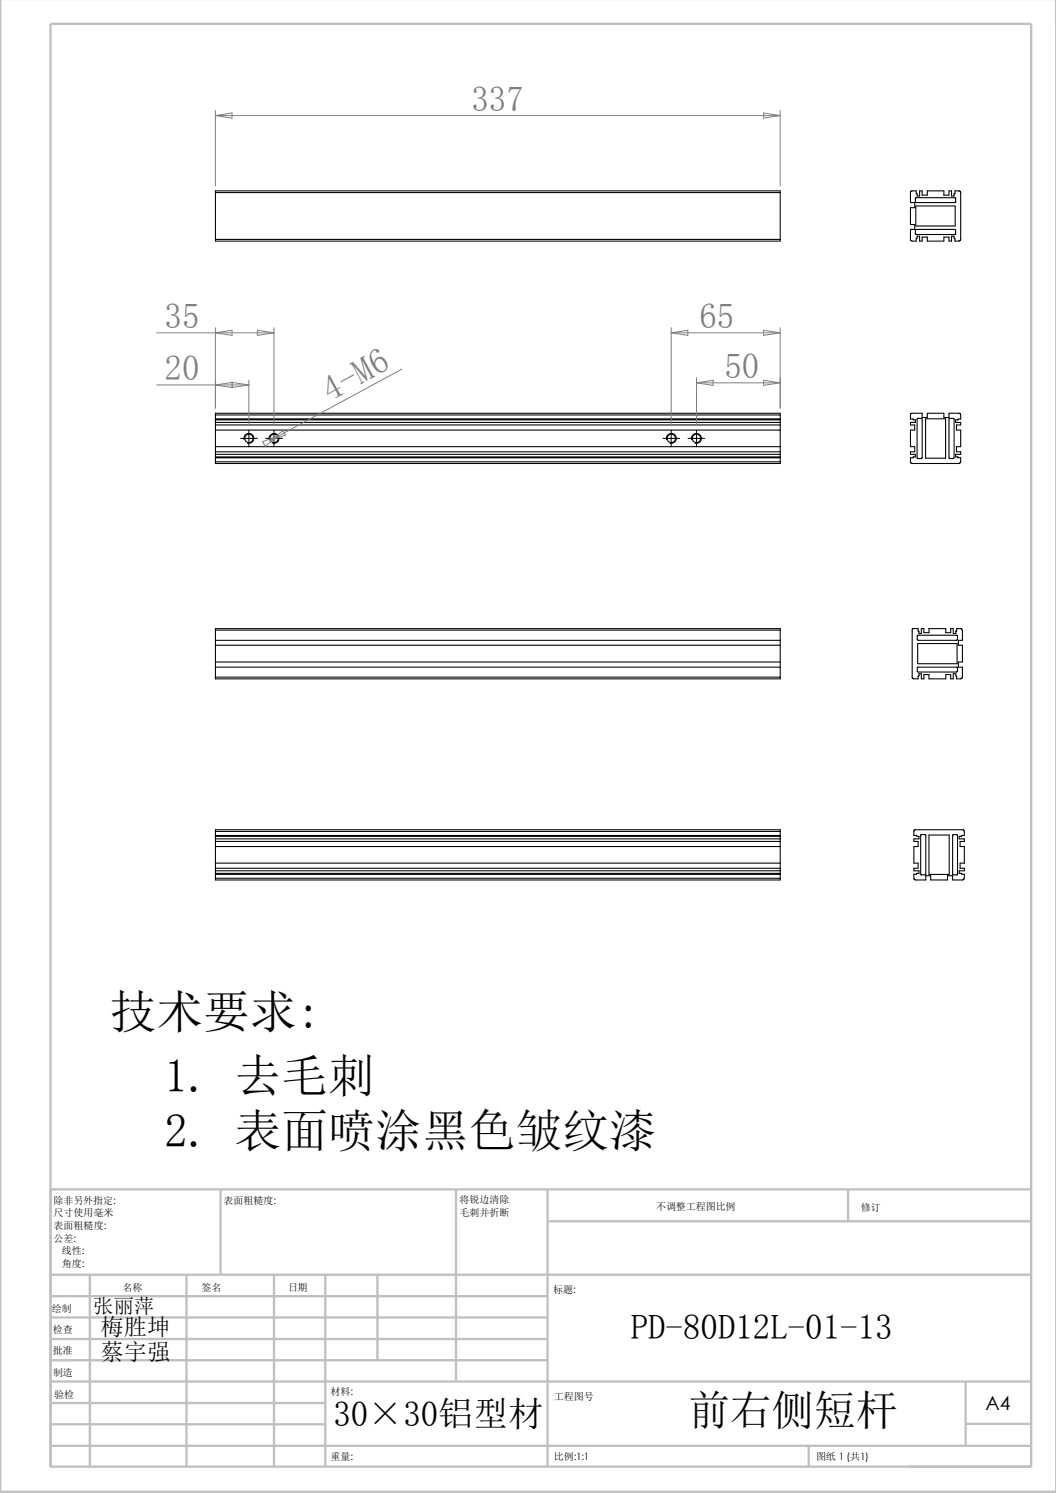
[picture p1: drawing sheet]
<svg xmlns="http://www.w3.org/2000/svg" width="210mm" height="297mm" viewBox="0 0 210 297" stroke-linecap="round" stroke-linejoin="round" font-family="sans-serif">
<g fill="none" stroke="#c0c0c0" stroke-width=".47">
<path d="M0 -.1v296.9h210M10 4.7h195.1v287.1h-195.1zM43.9 236.6v17M90.7 236.6v38.2M108.9 236.6v55.2M168.7 236.5v6.4M205.1 236.6h-195v55.2M10.1 253.6h195M10.1 257.9h98.8M17.9 253.6v38.2M37.1 253.6v38.2M54.5 253.6v38.2"/>
<path d="M64.7 253.6v38.2M75.1 253.6v17M108.9 243h96.2M10.1 270.6h98.8M10.1 266.4h98.8M10.1 262.1h98.8M10.1 279.1h54.6M10.1 274.8h195M192 274.7v12.8M10.1 287.6h195M10.1 283.3h54.6M160.8 287.5v4.3"/>
<path d="M192 283.3h13.1"/>
</g>
<g fill="none" stroke="#000" stroke-width=".21">
<path d="M42.8 38.3v-.3h112.4v.3M42.8 38.3v9.3M42.8 38.3h112.4M155.2 38.3v9.3M181.1 38h1.1l.2 1h.5v-1h.5v.8h1v-.8h3.3v.8h1v-.8h.5v1h.5l.2-1 1.1 .1 .1 9.5-.2 .3-1 .1-.2-1h-.5v1h-.5v-.8h-1v.8h-3.3v-.8h-1v.8h-.5v-1h-.5l-.2 1-1.1-.2v-2.2h.8v-.9h-.8v-3.4h.8v-1h-.8zM190 39.5v.6M190.1 39.5l-.1-.2-8 .1 .1 .9h7.8l.2-.2M42.8 47.6v.4h112.4v-.4M42.8 47.6h112.4M182.1 41h7.8v4h-7.8zM190 46.5v-.8l-.1-.1h-7.7l-.2 .2v.8l.2 .1h7.7l.2-.2M42.8 82.5v-.3h112.4v.3"/>
<path d="M42.8 91.9v.3h112.4v-.3M42.8 83.4v.1M42.8 90.9v.1M42.8 82.5h112.4M42.8 83.4h112.4M42.8 82.5v.9M42.8 83.5v7.4M42.8 91v.9M42.8 84h112.4M42.8 84.5h112.4M42.8 85.6h112.4M42.8 88.9h112.4"/>
<path d="M42.8 90.4h112.4M42.8 89.9h112.4M42.8 91.9h112.4M42.8 91.1h112.4M42.8 83.5h112.4M42.8 90.9h112.4M42.8 91h112.4M155.2 83.4v.1M155.2 90.9v.1M155.2 82.5v.9M155.2 83.5v7.4M155.2 91v.9"/>
<path d="M181.6 83.4h-.5v-1l.1-.2h2.2v.9h1v-.9h3.3v.9h1v-.9h2.1l.3 .3v.9h-.6M181.6 83.4v.1h.4v.5h-.9v.5h.8v1.1h-.8v3.3h.8v1h-.8v.5h.9v.5l-.9 .2v.9l.3 .2 9.5-.1 .2-1-1.1-.2v-.5h1.1v-.5h-.9v-1h.9v-3.3h-.9v-1.1h.9v-.5h-1.1v-.5h.5v-.1M181.6 83.4h.1M182.5 83.2l.9 .1v7.8l-.2 .1h-.7l-.1-.1zM184.1 83.3h3.9v7.8h-3.9zM188.8 83.2h.9v.2v7.7l-.1 .1-.9-.1zM190.5 83.4h.1M42.8 125.3v-.2h112.4v.2M42.8 134.7v.3h112.4v-.3M42.8 125.3v9.4M42.8 125.3h112.4M42.8 127.4h112.4"/>
<path d="M42.8 128.4h112.4M42.8 131.7h112.4M42.8 134.7h112.4M42.8 132.7h112.4M155.2 125.3v9.4M181.7 125l-.3 .2v9.6l.3 .2h.9v-.5M181.7 125.1h.9v.4M182.4 132.8l7.9-.1 .1 .8-.2 .2h-7.6l-.2-.1zM182.4 126.4h7.9l.1 .8-.2 .2h-7.6l-.2-.1zM182.5 128h7.8v4h-7.8zM182.6 125.5l.1 .1 .1 .4h.4v-.9h.5v.8h1v-.8h3.4v.8h1v-.8h.5v.9h.5v-.3M182.6 125.5h.1"/>
<path d="M182.6 134.5h.1M191.3 125.3l-.1-.2h-1v.4h-.1l-.1 .2M191.4 125.3v2.1h-.8v1h.8v3.3h-.8v1h.8l-.1 2.2-1.1 .1-.1-1h-.5v1h-.5v-.8h-1v.8h-3.4v-.8h-1v.8h-.5v-1h-.4v.4l-.2 .1M42.8 165.4v-.3h112.4v.3M42.8 174.7v.3h112.4v-.3M42.8 166.2v.2M42.8 173.7v.2M42.8 165.4v.8M42.8 166.4v7.3M42.8 173.9v.8M42.8 165.4h112.4M42.8 166.2h112.4"/>
<path d="M42.8 166.9h112.4M42.8 167.4h112.4M42.8 168.4h112.4M42.8 171.7h112.4M42.8 173.2h112.4M42.8 172.7h112.4M42.8 173.9h112.4M42.8 174.7h112.4M42.8 166.4h112.4M42.8 173.7h112.4M155.2 166.2v.2M155.2 173.7v.2"/>
<path d="M155.2 165.4v.8M155.2 166.4v7.3M155.2 173.9v.8M181.8 165.1h9.8l.2 1.1-1 .2v.5h1v.5h-.9v1h.9v3.3h-.9v1h.9v.5h-1v.5l1 .2-.1 1-.3 .1h-2v-.8h-1v.8h-3.3v-.8h-1v.8h-2.3l-.1-1.1 1.1-.2v-.5h-1.1v-.5h.9v-1h-.9v-3.3h.9v-1h-.9v-.5h1.1v-.5l-1.1-.2zM183.1 166.1l.9-.1 .1 .2-.1 7.8h-.9zM184.7 166.1h4.1v7.8h-4.1zM189.4 166.1l.9-.1 .1 .2v7.7l-.2 .2-.8-.1z"/>
<circle cx="49.5" cy="87.2" r=".85"/>
<circle cx="54.5" cy="87.2" r=".85"/>
<circle cx="133.5" cy="87.2" r=".83"/>
<circle cx="138.5" cy="87.2" r=".83"/>
</g>
<g fill="none" stroke="#808080" stroke-width=".2">
<path d="M42.8 22v15M42.8 23h112.4M42.8 23l3.3-.5v1zM151.8 22.5l3.4 .5-3.4 .5zM155.2 22v15M31.2 66.2h23.3M31.2 76.6h18.3M42.8 65.2v16M42.8 66.2l3.3-.5v1zM42.8 76.6l3.3-.5v1zM46.2 76.1l3.3 .5-3.3 .5zM49.5 75.6v8.9"/>
<path d="M51.2 65.7l3.3 .5-3.3 .5zM54.5 65.2v19.3M79.9 73.4l-24.5 13.3M133.5 65.2v19.3M133.5 66.2l3.3-.5v1zM133.5 66.2h21.7M138.5 76.2l3.3-.6v1.1zM138.5 76.2h16.7M138.5 75.1v9.4M151.8 65.7l3.4 .5-3.4 .5zM151.8 75.6l3.4 .6-3.4 .5zM155.2 65.2v16"/>
<path d="M52.2 87.8l3.2-1.1-2.7 2.1zM53.6 87.7l2.7-2 .5 .9zM55.4 86.7l-1.8 1"/>
</g>
<path d="M47.8 87.2h3.4M48.5 87.5a1.01 1.01 0 0 1 .9-1.3 1.01 1.01 0 0 1 1.1 1.1 1.01 1.01 0 0 1-1.3 .9M49.5 85.6v3.3M52.8 87.2h3.4M53.6 87.5a1 1 0 0 1 .9-1.3 1 1 0 0 1 1 1.1 1 1 0 0 1-1.3 .9M54.5 85.6v3.3M131.8 87.2h3.4M132.5 87.5a1.01 1.01 0 0 1 1-1.3 1.01 1.01 0 0 1 1 1.1 1.01 1.01 0 0 1-1.3 .9M133.5 85.6v3.3M136.8 87.2h3.4M137.5 87.5a1.01 1.01 0 0 1 1-1.3 1.01 1.01 0 0 1 1 1.1 1.01 1.01 0 0 1-1.3 .9M138.5 85.6v3.3" fill="none" stroke="#000" stroke-width=".2"/>
<g font-size="9.3">
<text x="21.8" y="204.5">技术要求:</text>
<text x="32.7" y="217.2">1. 去毛刺</text>
<text x="32.7" y="228.3">2. 表面喷涂黑色皱纹漆</text>
</g>
<text font-size="8.4" x="136.8" y="283.4">前右侧短杆</text>
<g font-size="6.9" fill="#808080">
<text x="93.8" y="22">337</text>
<text x="32.7" y="65.2">35</text>
<text x="139.1" y="65.2">65</text>
<text x="32.7" y="75.6">20</text>
<text x="144.1" y="75.2">50</text>
<text x="65.7" y="79.9" transform="rotate(-29 65.7 79.9)">4-M6</text>
</g>
<g font-size="6.9">
<text x="125.4" y="266.4">PD-80D12L-01-13</text>
<text x="66.3" y="283.6">30×30铝型材</text>
</g>
<g font-size="4.6">
<text x="20" y="265.6">梅胜坤</text>
<text x="20" y="270.5">蔡宇强</text>
</g>
<text font-size="4" x="18.5" y="261.2">张丽萍</text>
<text font-size="3.9" x="196" y="280.4">A4</text>
<g font-size="2">
<text x="10.7" y="239.5">除非另外指定:</text>
<text x="44.5" y="239.5">表面粗糙度:</text>
<text x="91.4" y="239.4">将锐边清除</text>
<text x="10.7" y="242">尺寸使用毫米</text>
<text x="10.7" y="244.5">表面粗糙度:</text>
<text x="91.4" y="241.9">毛刺并折断</text>
<text x="130.5" y="240.8">不调整工程图比例</text>
<text x="171.2" y="241">修订</text>
<text x="10.7" y="247">公差:</text>
<text x="12.3" y="252">角度:</text>
<text x="12.3" y="249.5">线性:</text>
<text x="24.4" y="256.9">名称</text>
<text x="40.1" y="256.8">签名</text>
<text x="57.3" y="256.8">日期</text>
<text x="110" y="257.1">标题:</text>
<text x="10.3" y="261">绘制</text>
<text x="10.5" y="269.3">批准</text>
<text x="10.5" y="265.3">检查</text>
<text x="10.5" y="273.6">制造</text>
<text x="10.8" y="278">验检</text>
<text x="65.7" y="277.4">材料:</text>
<text x="110.2" y="278.5">工程图号</text>
<text x="65.7" y="290.4">重量:</text>
<text x="110.2" y="290.5">比例:1:1</text>
<text x="162.3" y="290.4">图纸 1 (共1)</text>
</g>
</svg>
